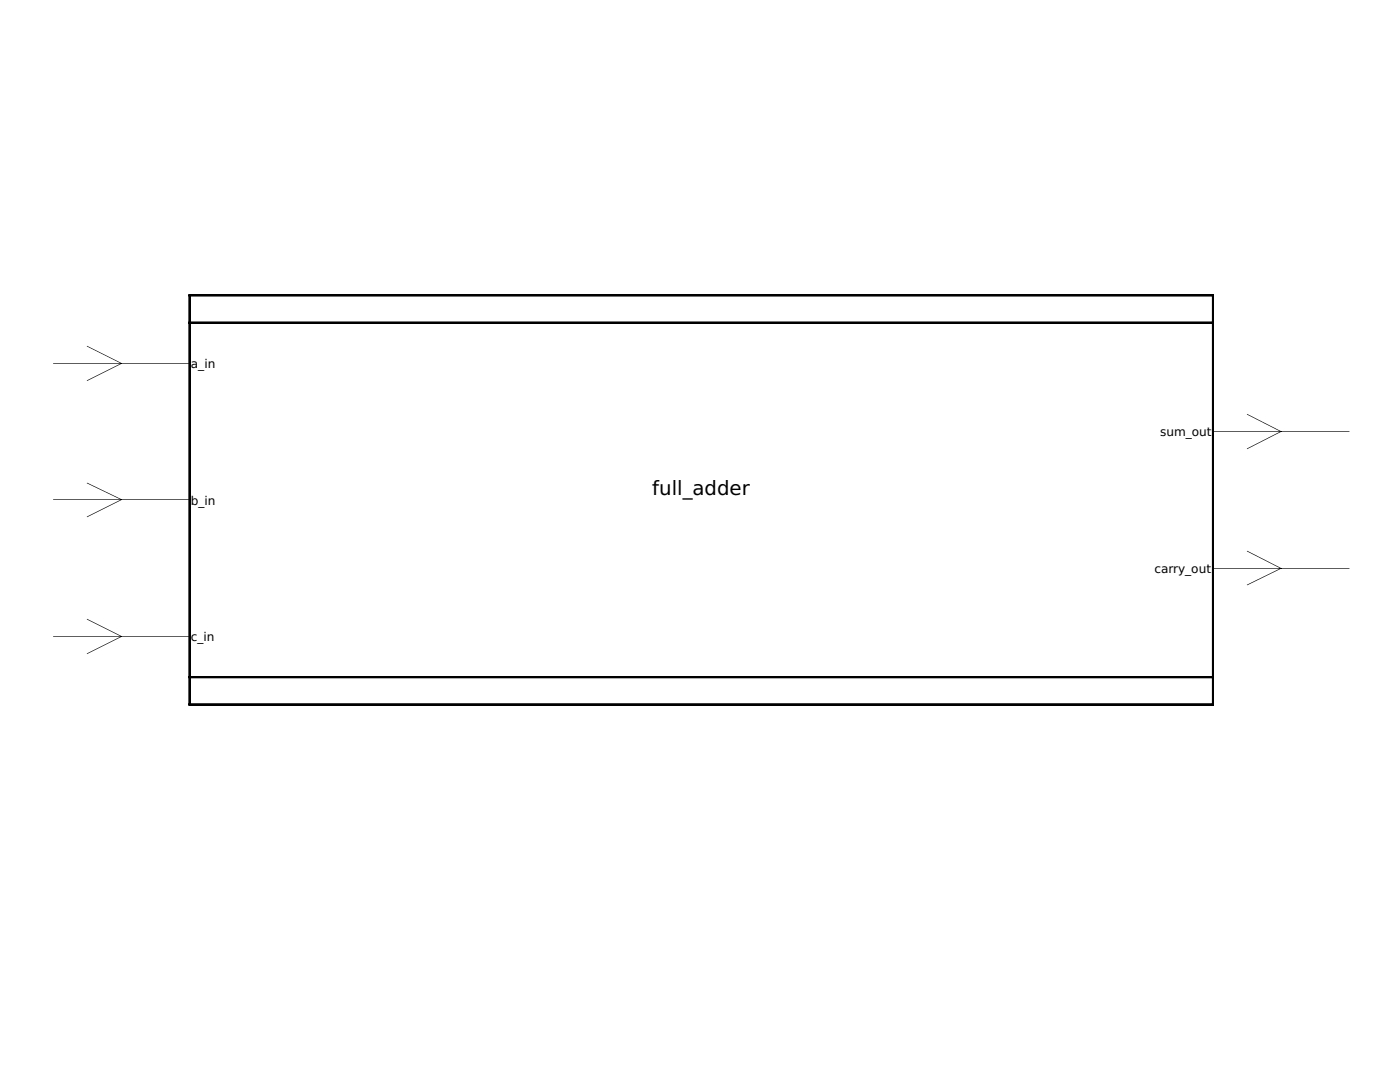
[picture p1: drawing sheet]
<svg xmlns="http://www.w3.org/2000/svg" width="279mm" height="216mm" viewBox="0 0 279 216" stroke-linecap="round" stroke-linejoin="round" font-family="sans-serif">
<g fill="#000">
<path d="M37.7 58.7h.3v82.1h-.3zM37.7 140.4h204.6v.4h-204.6zM241.9 58.7h.4v82.1h-.4zM37.7 58.7h204.6v.4h-204.6zM37.7 64.2h204.6v.4h-204.6zM37.7 134.9h204.6v.4h-204.6zM37.7 58.7h.3v82.1h-.3zM37.7 140.4h204.6v.4h-204.6zM241.9 58.7h.4v82.1h-.4zM37.7 58.7h204.6v.4h-204.6zM37.7 64.2h204.6v.4h-204.6zM37.7 134.9h204.6v.4h-204.6z"/>
<path d="M10.6 72.5h27.3v.1h-27.3zM17.3 75.9l7-3.5v.1l-6.9 3.5zM17.4 69l6.9 3.5v.1l-7-3.5zM10.6 99.6h27.3v.2h-27.3zM17.3 103.1l7-3.5v.1l-6.9 3.5zM17.4 96.3l6.9 3.4v.1l-7-3.4zM10.6 126.9h27.3v.2h-27.3zM17.3 130.4l7-3.5v.1l-6.9 3.5zM17.4 123.5l6.9 3.5v.1l-7-3.5zM242 86h27.3v.2h-27.3zM248.8 89.5l6.9-3.5v.1l-6.8 3.5zM248.9 82.6l6.8 3.5v.1l-6.9-3.5zM242 113.3h27.3v.2h-27.3zM248.8 116.7l6.9-3.4v.1l-6.8 3.4zM248.9 109.9l6.8 3.5v.1l-6.9-3.5z"/>
</g>
<text font-size="3.9" x="130.2" y="98.8">full_adder</text>
<g font-size="2.4">
<text x="38.1" y="73.4">a_in</text>
<text x="231.5" y="87">sum_out</text>
<text x="38.1" y="100.7">b_in</text>
<text x="230.4" y="114.3">carry_out</text>
<text x="38.1" y="127.9">c_in</text>
</g>
</svg>
